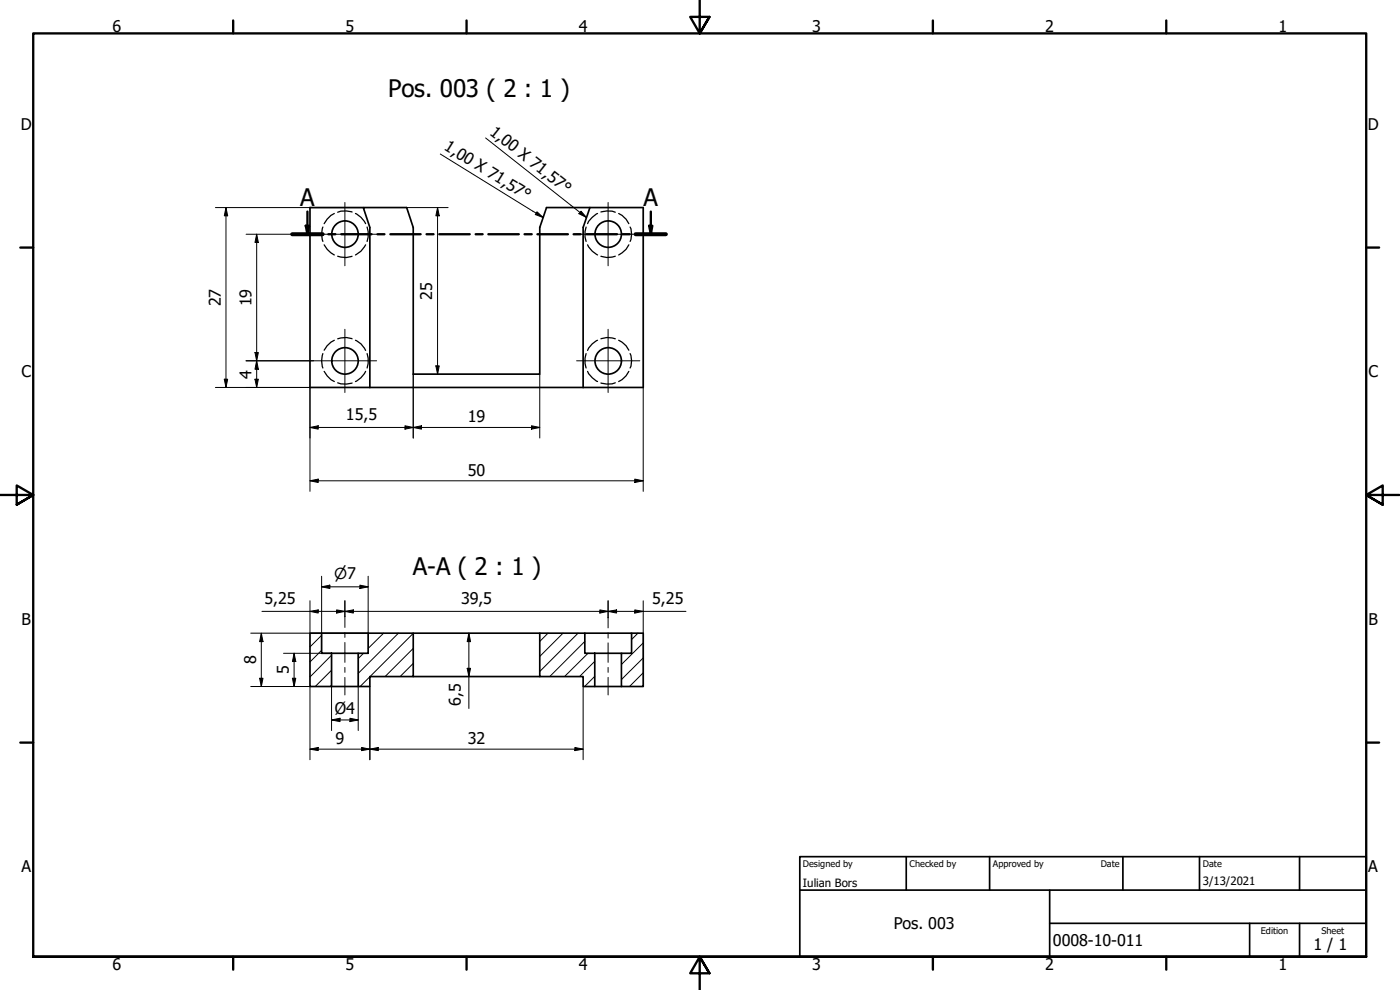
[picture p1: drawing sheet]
<svg xmlns="http://www.w3.org/2000/svg" width="420mm" height="297mm" viewBox="0 0 420 297" stroke-linecap="round" stroke-linejoin="round" font-family="sans-serif">
<!-- layer: Hatch (ISO) -->
<g fill="none" stroke="#000" stroke-width=".3">
<path d="M96.5 195.1l-3.5 3.5M96.5 190.6l-3.5 3.5M99.5 196.6l-6.5 6.5M109.1 196l-1.6 1.6M110.6 190l-.1 .1M115.1 190l-4.6 4.5M119.6 190l-12.1 12M124 199.1l-3.9 3.9M124 194.5l-8.4 8.5M124 190l-12.9 13M164.5 190l-2.5 2.5M169 190l-7 7"/>
<path d="M173.5 190l-11.5 11.5M175.5 192.5l-10.5 10.5M176.5 196l-7.1 7M178.5 198.4l-4.6 4.6M191.5 190l-2 1.9M193 197.4l-6.5 6.5M193 192.9l-6.5 6.5M99.5 205.6l-.4 .4M99.5 201.1l-4.9 4.9M111 203.1l-2.9 2.9M178.5 202.9l-3 3.1M193 201.9l-4.1 4.1"/>
</g>
<!-- layer: Hidden (ISO) -->
<g fill="none" stroke="#000" stroke-width=".38">
<path d="M96.9 68.1a6.3 6.3 0 0 0 0 4.3M97.3 73.5l.9 1.3 2.1 1.7M100.3 64.1l-1 .5-1.1 1.2-.9 1.3M101.3 76.9a6.1 6.1 0 0 0 4.4 0M105.7 63.6a6.7 6.7 0 0 0-4.4 .1M106.7 64.1a6.6 6.6 0 0 1 3 3M109.7 73.5a6.6 6.6 0 0 1-3 3M110.2 68.1l.3 1.4v1.6l-.3 1.3M175.9 68.1l-.3 1.4v1.6l.3 1.3M176.3 73.5a6.9 6.9 0 0 0 3 3M179.3 64.1a6.9 6.9 0 0 0-3 3M180.3 76.9a6.1 6.1 0 0 0 4.4 0"/>
<path d="M180.3 63.6a6.8 6.8 0 0 1 4.4 .1M185.7 64.1l1 .5 1.2 1.2 .8 1.3M188.7 73.5l-.8 1.3-2.2 1.7M189.1 68.1a5.5 5.5 0 0 1 0 4.3M96.9 106.1a6.3 6.3 0 0 0 0 4.3M97.3 111.4l.9 1.4 1.1 1.1 1 .6M100.3 102.1l-1 .6-1.1 1-.9 1.4M101.3 114.9a6.7 6.7 0 0 0 4.4 0M101.3 101.6a6.1 6.1 0 0 1 4.4 0M106.7 102.1a5.9 5.9 0 0 1 3 3M109.7 111.4a6.6 6.6 0 0 1-3 3.1M110.2 106.1l.3 1.3v1.7l-.3 1.3"/>
<path d="M175.9 106.1l-.3 1.3v1.7l.3 1.3M176.3 111.4a6.9 6.9 0 0 0 3 3.1M179.3 102.1a6.1 6.1 0 0 0-3 3M180.3 101.6a6.1 6.1 0 0 1 4.4 0M184.7 114.9a6.8 6.8 0 0 1-4.4 0M185.7 102.1l2.2 1.6 .8 1.4M188.7 111.4l-.8 1.4-1.2 1.1-1 .6M189.1 106.1a5.5 5.5 0 0 1 0 4.3"/>
</g>
<!-- layer: Visible (ISO) -->
<g fill="none" stroke="#000" stroke-width=".51">
<path d="M109 62.3h-16v54h100v-54h-29l-2 5.9v44.1h-38v-44.1l-2-5.9h-13l2 5.9v48.1M177 62.3l-2 5.9v48.1M93 190h3.5v6h3v10h-6.5zM96.5 190h14M99.5 196h8M110.5 190h13.5v13h-13v3h-3.5v-10h3zM124 190h38M162 190h13.5v6h3v10h-3.5v-3h-13zM175.5 190h14M178.5 196h8M189.5 190h3.5v16h-6.5v-10h3zM99.5 206h8"/>
<path d="M124 203h38M178.5 206h8"/>
<circle cx="103.5" cy="70.2" r="4"/>
<circle cx="182.5" cy="70.2" r="4"/>
<circle cx="103.5" cy="108.3" r="4"/>
<circle cx="182.5" cy="108.3" r="4"/>
</g>
<!-- layer: Section Line (ISO) -->
<g fill="none" stroke="#000" stroke-width=".7">
<path d="M87.7 70.3h9.1M91.8 67.7h1l-.5 2.6zM92.3 63.5v6.8M98.6 70.3h2M102.4 70.3h9.1M113.3 70.3h2.1M117.2 70.3h9M128 70.3h2.1M131.8 70.3h9.2M142.7 70.3h2.1M146.6 70.3h9.1M157.4 70.3h2.2"/>
<path d="M161.3 70.3h9.1M172.1 70.3h2.1M176 70.3h9.2M186.9 70.3h2.1M190.8 70.3h9M194.8 67.7h1l-.5 2.6zM195.3 63.5v6.8"/>
</g>
<path d="M87.7 70.3h9.1M190.8 70.3h9" fill="none" stroke="#000" stroke-width="1.2"/>
<g fill="#000">
<path d="M91.8 67.7h1l-.5 2.6z" fill-rule="evenodd"/>
<path d="M194.8 67.7h1l-.5 2.6z" fill-rule="evenodd"/>
</g>
<!-- layer: Border (ISO) -->
<g fill="none" stroke="#000" stroke-width=".7">
<path d="M70 6.1v3.9M140 6.1v3.9M210 0v10l-2.9-4.9h5.8l-2.9 4.9 2.9-4.9M280 6.1v3.9M350 6.1v3.9M6.1 74.3h3.9M410 74.3h3.9M0 148.5h10l-5-2.8v5.7l5-2.9-5 2.9M420 148.5h-10l5-2.8v5.7l-5-2.9 5 2.9M6.1 222.8h3.9M410 222.8h3.9M10 287.1v-277.1h400v277.1h-400h400"/>
<path d="M70 287.1v3.8M140 287.1v3.8M212.9 292l-2.9-4.9 2.9 4.9h-5.8l2.9-4.9v9.9M280 287.1v3.8M350 287.1v3.8"/>
</g>
<!-- layer: Title (ISO) -->
<path d="M240 257h170v30.1h-170zM272 257v10.1M297 257v10.1M337 257v10.1M360 257v10.1M390 257v10.1M240 267.1h170M315 277h95M315 267.1v20M375 277v10.1M390 277v10.1" fill="none" stroke="#000" stroke-width=".51"/>
<!-- layer: Dimension (ISO) -->
<g fill="none" stroke="#000" stroke-width=".3">
<path d="M64.6 62.3h38.8M67.8 62.3l.5 2.5h-1zM67.8 62.3v54M73.9 70.3h20.1M77 70.3l.5 2.5h-1zM77 70.3v46M103.6 62.3h5.4M122 62.3h12.5M131.3 62.3l.5 2.5h-1zM131.3 62.3v50M64.6 116.3h38.8M67.3 113.8h1l-.5 2.5z"/>
<path d="M73.9 108.3h20.1M76.5 113.8h1l-.5 2.5zM76.5 105.8h1l-.5 2.5zM77 108.3l.5 2.5h-1zM93 116.3v31.1M103.6 116.3h7.4M124 112.3v19.1M130.8 109.8h1l-.5 2.5zM162 112.3v19.1M193 116.3v31.1M93 128.3l2.5-.6v1.1zM93 128.3h69"/>
<path d="M121.5 127.7l2.5 .6-2.5 .5zM124 128.3l2.5-.6v1.1zM159.5 127.7l2.5 .6-2.5 .5zM93 144.3l2.5-.6v1.1zM93 144.3h100M190.5 143.7l2.5 .6-2.5 .5zM96.5 176.1l2.5-.5v1zM96.5 176.1h14M96.5 172.9v17.1M108 175.6l2.5 .5-2.5 .5zM110.5 172.9v17.1h-6.9M75.2 190h28.2"/>
<path d="M78.4 190l.5 2.5h-1zM78.4 190v16M78.6 183.4h127.3M85.1 196h14.4M88.3 196l.5 2.5h-1zM88.3 196v10M93 183.4l2.5-.4v.9zM93 180.3v9.7M101 183l2.5 .4-2.5 .5zM103.5 183.4l2.5-.4v.9zM103.5 180.3v4.7M140.7 190l.5 2.5h-1z"/>
<path d="M140.7 190v22.6M180 183l2.5 .4-2.5 .5zM182.5 183.4l2.5-.4v.9zM182.5 180.3v5M190.5 183l2.5 .4-2.5 .5zM193 180.3v9.7M75.2 206h28.2M77.9 203.5h1l-.5 2.5zM87.8 203.5h1l-.5 2.5zM93 206v22M99.5 216l2.5-.5v1zM99.5 216h8"/>
<path d="M99.5 206v13.2M103.6 206h3.9v13.2M105 215.5l2.5 .5-2.5 .5zM111 206v22M140.2 200.5h1l-.5 2.5zM175 206v22M93 224.8l2.5-.5v.9zM93 224.8h82M108.5 224.3l2.5 .5-2.5 .4zM111 224.8l2.5-.5v.9zM172.5 224.3l2.5 .5-2.5 .4z"/>
</g>
<g fill="#000">
<path d="M67.8 62.3l.5 2.5h-1z" fill-rule="evenodd"/>
<path d="M77 70.3l.5 2.5h-1z" fill-rule="evenodd"/>
<path d="M131.3 62.3l.5 2.5h-1z" fill-rule="evenodd"/>
<path d="M67.3 113.8h1l-.5 2.5z" fill-rule="evenodd"/>
<path d="M76.5 113.8h1l-.5 2.5z" fill-rule="evenodd"/>
<path d="M76.5 105.8h1l-.5 2.5z" fill-rule="evenodd"/>
<path d="M77 108.3l.5 2.5h-1z" fill-rule="evenodd"/>
<path d="M130.8 109.8h1l-.5 2.5z" fill-rule="evenodd"/>
<path d="M93 128.3l2.5-.6v1.1z" fill-rule="evenodd"/>
<path d="M121.5 127.7l2.5 .6-2.5 .5z" fill-rule="evenodd"/>
<path d="M124 128.3l2.5-.6v1.1z" fill-rule="evenodd"/>
<path d="M159.5 127.7l2.5 .6-2.5 .5z" fill-rule="evenodd"/>
<path d="M93 144.3l2.5-.6v1.1z" fill-rule="evenodd"/>
<path d="M190.5 143.7l2.5 .6-2.5 .5z" fill-rule="evenodd"/>
<path d="M96.5 176.1l2.5-.5v1z" fill-rule="evenodd"/>
<path d="M108 175.6l2.5 .5-2.5 .5z" fill-rule="evenodd"/>
<path d="M78.4 190l.5 2.5h-1z" fill-rule="evenodd"/>
<path d="M88.3 196l.5 2.5h-1z" fill-rule="evenodd"/>
<path d="M93 183.4l2.5-.4v.9z" fill-rule="evenodd"/>
<path d="M101 183l2.5 .4-2.5 .5z" fill-rule="evenodd"/>
<path d="M103.5 183.4l2.5-.4v.9z" fill-rule="evenodd"/>
<path d="M140.7 190l.5 2.5h-1z" fill-rule="evenodd"/>
<path d="M180 183l2.5 .4-2.5 .5z" fill-rule="evenodd"/>
<path d="M182.5 183.4l2.5-.4v.9z" fill-rule="evenodd"/>
<path d="M190.5 183l2.5 .4-2.5 .5z" fill-rule="evenodd"/>
<path d="M77.9 203.5h1l-.5 2.5z" fill-rule="evenodd"/>
<path d="M87.8 203.5h1l-.5 2.5z" fill-rule="evenodd"/>
<path d="M99.5 216l2.5-.5v1z" fill-rule="evenodd"/>
<path d="M105 215.5l2.5 .5-2.5 .5z" fill-rule="evenodd"/>
<path d="M140.2 200.5h1l-.5 2.5z" fill-rule="evenodd"/>
<path d="M93 224.8l2.5-.5v.9z" fill-rule="evenodd"/>
<path d="M108.5 224.3l2.5 .5-2.5 .4z" fill-rule="evenodd"/>
<path d="M111 224.8l2.5-.5v.9z" fill-rule="evenodd"/>
<path d="M172.5 224.3l2.5 .5-2.5 .4z" fill-rule="evenodd"/>
</g>
<!-- layer: Center Mark (ISO) -->
<path d="M94 70.3h19M103.5 60.8v18.9M173 70.3h19M182.5 60.8v18.9M103.5 98.8v19M182.5 98.8v19M94 108.3h19M173 108.3h19" fill="none" stroke="#000" stroke-width=".3"/>
<!-- layer: Centerline (ISO) -->
<path d="M103.5 185v3.3M103.5 189.8v1.4M103.5 192.8v5.9M182.5 185.2v3.2M182.5 189.9v1.5M182.5 192.9v5.8M103.5 200.3v1.4M103.5 203.2v5.3M182.5 200.3v1.4M182.5 203.2v5.3" fill="none" stroke="#000" stroke-width=".3"/>
<!-- layer: Symbol (ISO) -->
<path d="M132.1 46.2l30.9 19.1M145.7 41.4l30.3 23.9M161.2 63.5l1.8 1.8-2.3-.9zM174.4 63.4l1.6 1.9-2.3-1.2z" fill="none" stroke="#000" stroke-width=".3"/>
<g fill="#000">
<path d="M161.2 63.5l1.8 1.8-2.3-.9z" fill-rule="evenodd"/>
<path d="M174.4 63.4l1.6 1.9-2.3-1.2z" fill-rule="evenodd"/>
</g>
<g font-size="7.2">
<text x="116.5" y="29.2">Pos. 003 ( 2 : 1 )</text>
<text x="90" y="61.8">A</text>
<text x="193.1" y="61.8">A</text>
<text x="123.9" y="172.6">A-A ( 2 : 1 )</text>
</g>
<g font-size="4.8">
<text x="33.7" y="9.6">6</text>
<text x="103.7" y="9.6">5</text>
<text x="173.7" y="9.6">4</text>
<text x="243.7" y="9.6">3</text>
<text x="313.7" y="9.6">2</text>
<text x="383.7" y="9.6">1</text>
<text x="6.2" y="38.9">D</text>
<text x="146.7" y="40.1" transform="rotate(38 146.7 40.1)">1,00 X 71,57°</text>
<text x="410.5" y="38.9">D</text>
<text x="133" y="44.8" transform="rotate(32 133 44.8)">1,00 X 71,57°</text>
<text x="129.7" y="89.9" transform="rotate(-90 129.7 89.9)">25</text>
<text x="66.3" y="91.9" transform="rotate(-90 66.3 91.9)">27</text>
<text x="75.4" y="91.9" transform="rotate(-90 75.4 91.9)">19</text>
<text x="6.4" y="113.1">C</text>
<text x="75.5" y="113.6" transform="rotate(-90 75.5 113.6)">4</text>
<text x="410.7" y="113.1">C</text>
<text x="103.8" y="125.9">15,5</text>
<text x="140.4" y="126.7">19</text>
<text x="140.4" y="142.7">50</text>
<text x="79.4" y="181.1">5,25</text>
<text x="138.4" y="181.1">39,5</text>
<text x="195.8" y="181.1">5,25</text>
<text x="6.4" y="187.4">B</text>
<text x="410.7" y="187.4">B</text>
<text x="76.8" y="199.3" transform="rotate(-90 76.8 199.3)">8</text>
<text x="86.7" y="202.3" transform="rotate(-90 86.7 202.3)">5</text>
<text x="100.5" y="214.2">Ø4</text>
<text x="138.3" y="211.8" transform="rotate(-90 138.3 211.8)">6,5</text>
<text x="100.7" y="223.1">9</text>
<text x="140.4" y="223.1">32</text>
<text x="6.4" y="261.7">A</text>
<text x="410.7" y="261.7">A</text>
<text x="268.2" y="278.8">Pos. 003</text>
<text x="316" y="283.8">0008-10-011</text>
<text x="394.2" y="285">1 / 1</text>
<text x="33.7" y="290.9">6</text>
<text x="103.7" y="290.9">5</text>
<text x="173.7" y="290.9">4</text>
<text x="243.7" y="290.9">3</text>
<text x="313.7" y="290.9">2</text>
<text x="383.7" y="290.9">1</text>
</g>
<text font-size="4.6" x="100.3" y="173.7">⌀7</text>
<g font-size="3.4">
<text x="241" y="266">Iulian Bors</text>
<text x="361" y="265.5">3/13/2021</text>
</g>
<g font-size="2.7">
<text x="241" y="260.1">Designed by</text>
<text x="273" y="260.1">Checked by</text>
<text x="298" y="260.1">Approved by</text>
<text x="330.3" y="260">Date</text>
<text x="361" y="260">Date</text>
<text x="378.4" y="280.1">Edition</text>
<text x="396.6" y="280.1">Sheet</text>
</g>
</svg>
